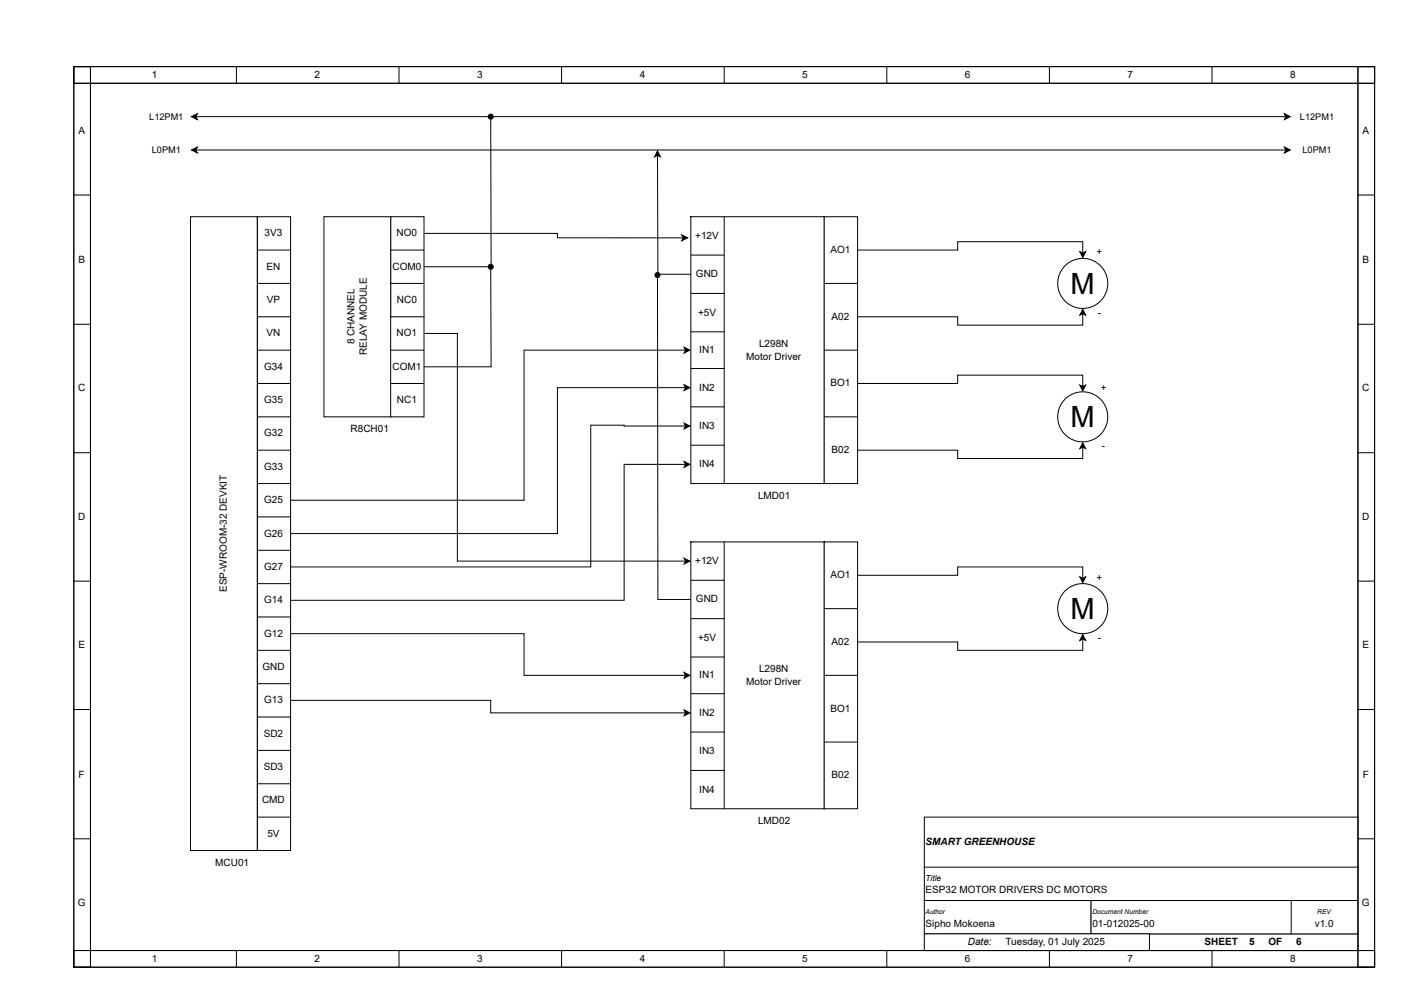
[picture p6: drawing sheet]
<svg xmlns="http://www.w3.org/2000/svg" width="420mm" height="297mm" viewBox="0 0 420 297" stroke-linecap="round" stroke-linejoin="round" font-family="sans-serif">
<path d="M21.7 19.6h383.4v4.9h-383.4z" fill="none" stroke="#000" stroke-width=".29"/>
<path d="M21.7 280.1h383.4v4.9h-383.4z" fill="#fff"/>
<path d="M21.7 19.6h5v265.4h-5zM400.1 19.6h5v265.4h-5zM21.7 280.1h383.4v4.9h-383.4z" fill="none" stroke="#000" stroke-width=".29"/>
<path d="M338.7 275.2h61.4v4.9h-61.4z" fill="#fff"/>
<path d="M338.7 275.2h61.4v4.9h-61.4z" fill="none" stroke="#000" stroke-width=".29"/>
<path d="M272.4 265.3h49.1v9.9h-49.1z" fill="#fff"/>
<path d="M272.4 265.3h49.1v9.9h-49.1z" fill="none" stroke="#000" stroke-width=".29"/>
<path d="M272.4 255.5h127.7v9.8h-127.7z" fill="#fff"/>
<path d="M272.4 255.5h127.7v9.8h-127.7z" fill="none" stroke="#000" stroke-width=".29"/>
<path d="M272.4 240.8h127.7v14.7h-127.7z" fill="#fff"/>
<path d="M272.4 240.8h127.7v14.7h-127.7z" fill="none" stroke="#000" stroke-width=".29"/>
<path d="M380.5 265.3h19.6v9.9h-19.6z" fill="#fff"/>
<path d="M380.5 265.3h19.6v9.9h-19.6z" fill="none" stroke="#000" stroke-width=".29"/>
<path d="M321.5 265.3h59v9.9h-59z" fill="#fff"/>
<path d="M321.5 265.3h59v9.9h-59z" fill="none" stroke="#000" stroke-width=".29"/>
<path d="M272.4 275.2h66.3v4.9h-66.3z" fill="#fff"/>
<g fill="none" stroke="#000" stroke-width=".29">
<path d="M21.7 19.6h383.4v4.9h-383.4zM21.7 19.6h5v265.4h-5zM69.7 19.6v4.9M117.6 19.6v4.9M165.5 19.6v4.9M213.4 19.6v4.9M261.3 19.6v4.9M309.2 19.6v4.9M357.1 19.6v4.9M400.1 19.6h5v265.4h-5zM56.4 34.4l1.7-.9-.4 .9 .4 .8zM57.7 34.4h321.2"/>
<path d="M378.5 33.5l1.7 .9-1.7 .8 .4-.8zM21.7 57.5h5M56.4 44.2l1.7-.9-.4 .9 .4 .9zM57.7 44.2h321.2M378.5 43.3l1.7 .9-1.7 .9 .4-.9zM400.1 57.5h5M21.7 95.6h5M400.1 95.6h5M21.7 133.4h5M400.1 133.4h5M21.7 171.2h5M400.1 171.2h5"/>
<path d="M21.7 209.1h5M400.1 209.1h5M21.7 247.2h5M400.1 247.2h5M272.4 275.2h66.3v4.9h-66.3zM21.7 280.1h383.4v4.9h-383.4zM69.7 280.1v4.9M117.6 280.1v4.9M165.5 280.1v4.9M213.4 280.1v4.9M261.3 280.1v4.9M309.2 280.1v4.9"/>
<path d="M357.1 280.1v4.9"/>
</g>
<path d="M56.4 34.4l1.7-.9-.4 .9 .4 .8zM378.5 33.5l1.7 .9-1.7 .8 .4-.8zM56.4 44.2l1.7-.9-.4 .9 .4 .9zM378.5 43.3l1.7 .9-1.7 .9 .4-.9z" fill="#000"/>
<g fill="#fff">
<path d="M44.7 42.6h8.6v3.2h-8.6z"/>
<path d="M44 33h10.1v3.2h-10.1z"/>
<path d="M383.8 42.6h8.6v3.2h-8.6z"/>
<path d="M383.1 33h10v3.2h-10z"/>
<path d="M213.4 63.9h29.5v78.6h-29.5z"/>
</g>
<path d="M213.4 63.9h29.5v78.6h-29.5z" fill="none" stroke="#000" stroke-width=".29"/>
<path d="M242.9 63.9h9.8v78.6h-9.8z" fill="#fff"/>
<path d="M242.9 63.9h9.8v78.6h-9.8zM242.9 83.5h9.8M242.9 103.2h9.8M242.9 122.8h9.8" fill="none" stroke="#000" stroke-width=".29"/>
<path d="M203.6 63.9h9.8v78.6h-9.8z" fill="#fff"/>
<path d="M203.6 63.9h9.8v78.6h-9.8zM203.6 75.2h9.8M203.6 86.5h9.8M203.6 97.8h9.8M203.6 108.6h9.8M203.6 119.9h9.8M203.6 131.2h9.8" fill="none" stroke="#000" stroke-width=".29"/>
<path d="M115.1 63.9h9.8v29.4h-9.8z" fill="#fff"/>
<path d="M115.1 63.9h9.8v29.4h-9.8zM115.1 73.7h9.8M115.1 83.5h9.8" fill="none" stroke="#000" stroke-width=".29"/>
<path d="M95.5 63.9h19.6v58.9h-19.6z" fill="#fff"/>
<path d="M95.5 63.9h19.6v58.9h-19.6zM124.9 68.8h39.4v1.3h37M200.9 69.2l1.7 .9-1.7 .8 .4-.8z" fill="none" stroke="#000" stroke-width=".29"/>
<path d="M200.9 69.2l1.7 .9-1.7 .8 .4-.8z" fill="#000"/>
<circle cx="319.1" cy="83.5" r="7.4" fill="#fff"/>
<g fill="none" stroke="#000" stroke-width=".29">
<path d="M252.7 73.7h29.5v-2.5h36.9v3.4M318.2 74.1l.9 .5 .8-.5-.8 1.8zM319.1 91.2l.8 1.7-.8-.5-.9 .5zM319.1 92.4v3.4h-36.9v-2.5h-29.5"/>
<circle cx="319.1" cy="83.5" r="7.4"/>
</g>
<path d="M318.2 74.1l.9 .5 .8-.5-.8 1.8zM319.1 91.2l.8 1.7-.8-.5-.9 .5z" fill="#000"/>
<circle cx="319.1" cy="122.8" r="7.4" fill="#fff"/>
<g fill="none" stroke="#000" stroke-width=".29">
<path d="M252.7 113h29.5v-2.5h36.9v3.4M318.2 113.5l.9 .4 .8-.4-.8 1.7zM319.1 130.5l.8 1.7-.8-.4-.9 .4zM319.1 131.8v3.3h-36.9v-2.4h-29.5"/>
<circle cx="319.1" cy="122.8" r="7.4"/>
</g>
<path d="M318.2 113.5l.9 .4 .8-.4-.8 1.7zM319.1 130.5l.8 1.7-.8-.4-.9 .4z" fill="#000"/>
<path d="M75.8 63.9h9.8v186.7h-9.8z" fill="#fff"/>
<g fill="none" stroke="#000" stroke-width=".29">
<path d="M75.8 63.9h9.8v186.7h-9.8zM75.8 73.7h9.8M75.8 83.5h9.8M75.8 93.3h9.8M75.8 103.2h9.8M75.8 113h9.8M75.8 122.8h9.8M75.8 132.7h9.8M75.8 142.5h9.8M75.8 152.3h9.8M75.8 162.1h9.8M75.8 172h9.8"/>
<path d="M75.8 181.8h9.8M75.8 191.6h9.8M75.8 201.5h9.8M75.8 211.3h9.8M75.8 221.1h9.8M75.8 230.9h9.8M75.8 240.8h9.8"/>
</g>
<path d="M56.1 63.9h19.7v186.7h-19.7z" fill="#fff"/>
<path d="M56.1 63.9h19.7v186.7h-19.7zM201.6 136l1.7 .8-1.7 .9 .4-.9zM201.6 124.7l1.7 .8-1.7 .9 .4-.9zM202 136.8h-18.1v40.1h-98.3M202 125.5h-18.1v-.2h-9.8v41.8h-88.5" fill="none" stroke="#000" stroke-width=".29"/>
<path d="M201.6 136l1.7 .8-1.7 .9 .4-.9zM201.6 124.7l1.7 .8-1.7 .9 .4-.9z" fill="#000"/>
<path d="M213.4 159.7h29.5v78.6h-29.5z" fill="#fff"/>
<path d="M213.4 159.7h29.5v78.6h-29.5z" fill="none" stroke="#000" stroke-width=".29"/>
<path d="M242.9 159.7h9.8v78.6h-9.8z" fill="#fff"/>
<path d="M242.9 159.7h9.8v78.6h-9.8zM242.9 179.3h9.8M242.9 199h9.8M242.9 218.7h9.8" fill="none" stroke="#000" stroke-width=".29"/>
<path d="M203.6 159.7h9.8v78.6h-9.8z" fill="#fff"/>
<path d="M203.6 159.7h9.8v78.6h-9.8zM203.6 171h9.8M203.6 182.3h9.8M203.6 193.6h9.8M203.6 204.4h9.8M203.6 215.7h9.8M203.6 227h9.8" fill="none" stroke="#000" stroke-width=".29"/>
<circle cx="319.1" cy="179.3" r="7.4" fill="#fff"/>
<g fill="none" stroke="#000" stroke-width=".29">
<path d="M252.7 169.5h29.5v-2.4h36.9v3.3M318.2 170l.9 .4 .8-.4-.8 1.7zM85.6 186.7h68.8v12.3h47.6M201.6 198.1l1.7 .9-1.7 .9 .4-.9zM319.1 187l.8 1.7-.8-.4-.9 .4zM319.1 188.3v3.3h-36.9v-2.4h-29.5M85.6 206.4h59v3.7h57.4M201.6 209.2l1.7 .9-1.7 .8 .4-.8z"/>
<circle cx="319.1" cy="179.3" r="7.4"/>
</g>
<path d="M318.2 170l.9 .4 .8-.4-.8 1.7zM201.6 198.1l1.7 .9-1.7 .9 .4-.9zM319.1 187l.8 1.7-.8-.4-.9 .4zM201.6 209.2l1.7 .9-1.7 .8 .4-.8z" fill="#000"/>
<path d="M115.1 93.3h9.8v29.5h-9.8z" fill="#fff"/>
<g fill="none" stroke="#000" stroke-width=".29">
<path d="M144.6 35.1l.1 43.5h-19.8M193.7 44.5l.9 1.7-.9-.4-.8 .4zM193.7 45.8l.2 35h9.7M144.6 79.3l.1 28.8h-19.8M115.1 93.3h9.8v29.5h-9.8zM124.9 98.3h9.9v67h67.2M193.7 81.8l.2 94.8h9.7M115.1 103.2h9.8M115.1 113h9.8M201.6 113.4l1.7 .8-1.7 .9 .4-.9zM201.6 102.3l1.7 .9-1.7 .8 .4-.8zM202 114.2h-37.7v43h-78.7"/>
<path d="M202 103.2h-47.6v44.2h-68.8M201.6 164.5l1.7 .8-1.7 .9 .4-.9z"/>
<circle cx="144.6" cy="34.4" r=".74"/>
<circle cx="144.6" cy="78.6" r=".74"/>
<circle cx="193.7" cy="81.1" r=".74"/>
</g>
<g fill="#000">
<path d="M193.7 44.5l.9 1.7-.9-.4-.8 .4zM201.6 113.4l1.7 .8-1.7 .9 .4-.9zM201.6 102.3l1.7 .9-1.7 .8 .4-.8zM201.6 164.5l1.7 .8-1.7 .9 .4-.9z"/>
<circle cx="144.6" cy="34.4" r=".74"/>
<circle cx="144.6" cy="78.6" r=".74"/>
<circle cx="193.7" cy="81.1" r=".74"/>
</g>
<g font-size="8.6">
<text x="315.5" y="86.6">M</text>
<text x="315.5" y="125.9">M</text>
<text x="315.5" y="182.4">M</text>
</g>
<g font-size="2.9">
<text x="44.8" y="22.9">1</text>
<text x="92.7" y="22.9">2</text>
<text x="140.6" y="22.9">3</text>
<text x="188.5" y="22.9">4</text>
<text x="236.4" y="22.9">5</text>
<text x="284.3" y="22.9">6</text>
<text x="332.2" y="22.9">7</text>
<text x="380.2" y="22.9">8</text>
<text x="23.1" y="39.4">A</text>
<text x="401.5" y="39.4">A</text>
<text x="78" y="69.6">3V3</text>
<text x="116.9" y="69.6">NO0</text>
<text x="204.9" y="70.4">+12V</text>
<text x="23.1" y="77.5">B</text>
<text x="244.7" y="74.5">AO1</text>
<text x="323.1" y="75.3">+</text>
<text x="401.5" y="77.5">B</text>
<text x="78.5" y="79.5">EN</text>
<text x="115.6" y="79.5">COM0</text>
<text x="205.1" y="81.7">GND</text>
<text x="78.6" y="89.3">VP</text>
<text x="117" y="89.3">NC0</text>
<text x="205.7" y="93">+5V</text>
<text x="245" y="94.2">A02</text>
<text x="323.5" y="93">-</text>
<text x="78.5" y="99.1">VN</text>
<text x="104.4" y="101.5" transform="rotate(-90 104.4 101.5)">8 CHANNEL</text>
<text x="116.9" y="99.1">NO1</text>
<text x="108.1" y="104.6" transform="rotate(-90 108.1 104.6)">RELAY MODULE</text>
<text x="206.1" y="104">IN1</text>
<text x="219.9" y="106">Motor Driver</text>
<text x="223.7" y="102.3">L298N</text>
<text x="77.8" y="108.9">G34</text>
<text x="115.6" y="108.9">COM1</text>
<text x="244.7" y="113.9">BO1</text>
<text x="23" y="115.3">C</text>
<text x="77.8" y="118.8">G35</text>
<text x="117" y="118.8">NC1</text>
<text x="206.1" y="115.1">IN2</text>
<text x="324.3" y="115.1">+</text>
<text x="401.4" y="115.3">C</text>
<text x="77.8" y="128.6">G32</text>
<text x="103.3" y="127.4">R8CH01</text>
<text x="206.1" y="126.4">IN3</text>
<text x="206.1" y="137.7">IN4</text>
<text x="245" y="133.5">B02</text>
<text x="324.7" y="132.3">-</text>
<text x="77.8" y="138.4">G33</text>
<text x="77.8" y="148.3">G25</text>
<text x="223.4" y="147">LMD01</text>
<text x="23" y="153.2">D</text>
<text x="401.4" y="153.2">D</text>
<text x="77.8" y="158.1">G26</text>
<text x="77.8" y="167.9">G27</text>
<text x="204.9" y="166.2">+12V</text>
<text x="244.7" y="170.4">AO1</text>
<text x="323.1" y="171.1">+</text>
<text x="66.8" y="174.4" transform="rotate(-90 66.8 174.4)">ESP-WROOM-32 DEVKIT</text>
<text x="77.8" y="177.7">G14</text>
<text x="205.1" y="177.5">GND</text>
<text x="23.1" y="191">E</text>
<text x="77.8" y="187.6">G12</text>
<text x="205.7" y="188.8">+5V</text>
<text x="245" y="190">A02</text>
<text x="323.5" y="188.8">-</text>
<text x="401.5" y="191">E</text>
<text x="77.3" y="197.4">GND</text>
<text x="206.1" y="199.9">IN1</text>
<text x="219.9" y="201.8">Motor Driver</text>
<text x="223.7" y="198.1">L298N</text>
<text x="77.8" y="207.2">G13</text>
<text x="244.7" y="209.7">BO1</text>
<text x="206.1" y="210.9">IN2</text>
<text x="77.7" y="217.1">SD2</text>
<text x="77.7" y="226.9">SD3</text>
<text x="206.1" y="222.2">IN3</text>
<text x="23.2" y="229.1">F</text>
<text x="206.1" y="233.5">IN4</text>
<text x="245" y="229.3">B02</text>
<text x="401.6" y="229.1">F</text>
<text x="77.2" y="236.7">CMD</text>
<text x="223.4" y="242.9">LMD02</text>
<text x="78.8" y="246.5">5V</text>
<text x="272.7" y="249">SMART GREENHOUSE</text>
<text x="63.4" y="255.1">MCU01</text>
<text x="272.7" y="263.2">ESP32 MOTOR DRIVERS DC MOTORS</text>
<text x="22.9" y="266.9">G</text>
<text x="401.3" y="266.9">G</text>
<text x="272.7" y="273.1">Sipho Mokoena</text>
<text x="321.9" y="273.1">01-012025-00</text>
<text x="387.4" y="273.1">v1.0</text>
<text x="285.2" y="278.5">Date:</text>
<text x="296.3" y="278.5">Tuesday, 01 July 2025</text>
<text x="355" y="278.5">SHEET</text>
<text x="368.1" y="278.5">5</text>
<text x="373.8" y="278.5">OF</text>
<text x="382" y="278.5">6</text>
<text x="44.8" y="283.4">1</text>
<text x="92.7" y="283.4">2</text>
<text x="140.6" y="283.4">3</text>
<text x="188.5" y="283.4">4</text>
<text x="236.4" y="283.4">5</text>
<text x="284.3" y="283.4">6</text>
<text x="332.2" y="283.4">7</text>
<text x="380.2" y="283.4">8</text>
</g>
<g font-size="2.7">
<text x="44" y="35.5">L12PM1</text>
<text x="383.1" y="35.5">L12PM1</text>
<text x="44.7" y="45.1">L0PM1</text>
<text x="383.8" y="45.1">L0PM1</text>
</g>
<text font-size="2.5" x="272.7" y="259.6">Title</text>
<g font-size="2">
<text x="272.7" y="269.4">Author</text>
<text x="321.9" y="269.4">Document Number</text>
<text x="388.2" y="269.4">REV</text>
</g>
</svg>
